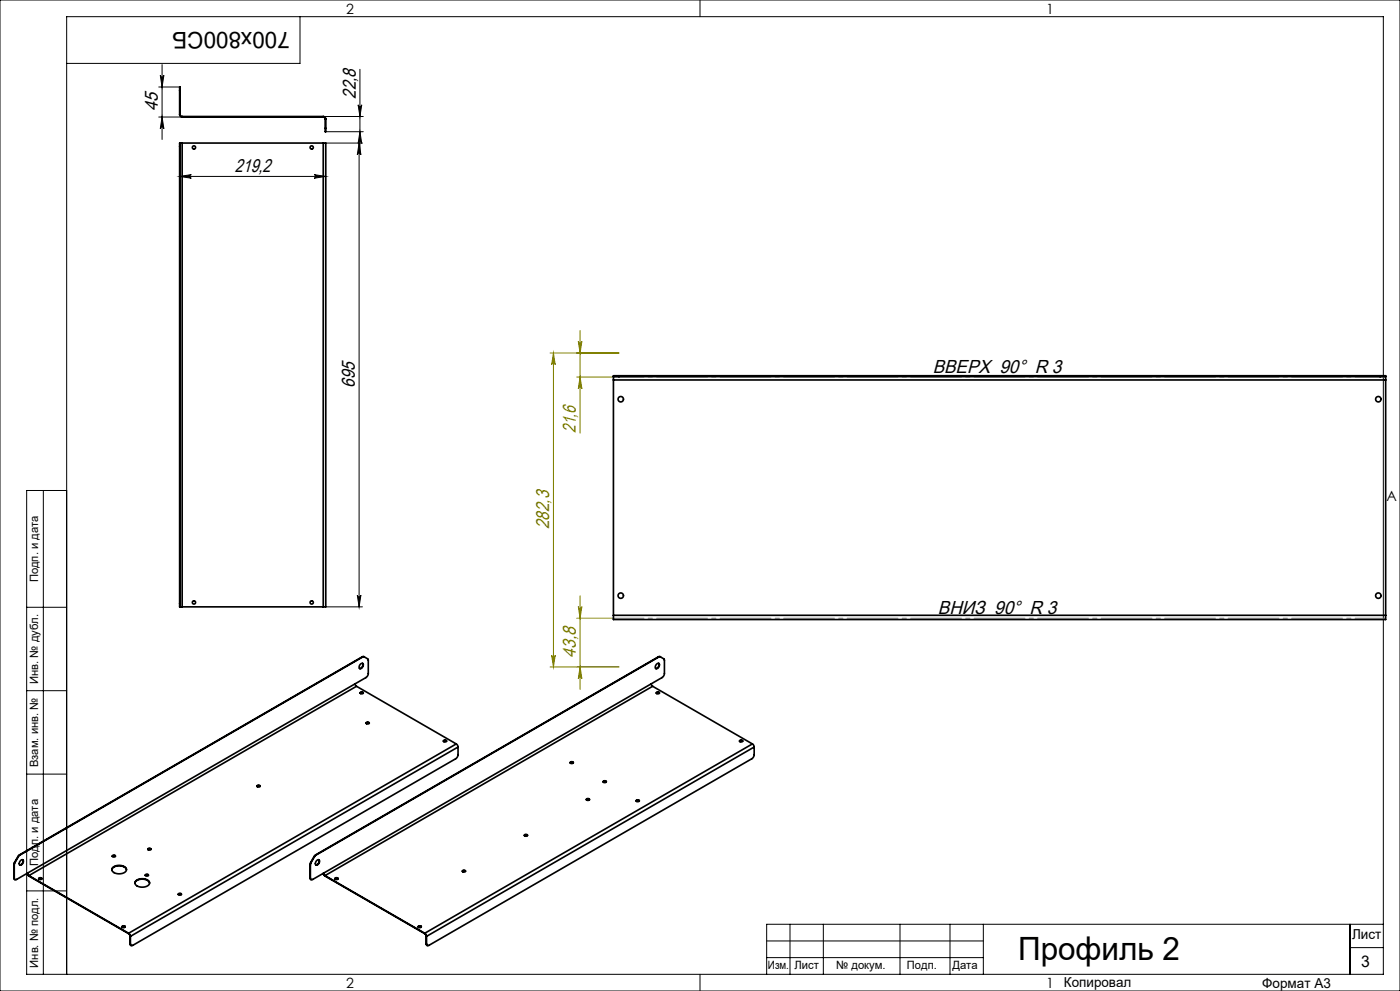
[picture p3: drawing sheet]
<svg xmlns="http://www.w3.org/2000/svg" width="420mm" height="297mm" viewBox="0 0 420 297" stroke-linecap="round" stroke-linejoin="round" font-family="sans-serif">
<g fill="none" stroke="#000" stroke-width=".3">
<path d="M0 0h420v297h-420zM48.6 19.3v22.5M90 5v14h-70M210 0v5M47.6 26.1h6.3M47.6 35.1h7M48.1 22.6a.54 .54 0 0 0 .5 .5 .54 .54 0 0 0 .6-.5l-.6 3.5zM48.6 35.1l.6 3.5a.54 .54 0 0 0-.6-.5 .54 .54 0 0 0-.5 .5zM97 34.9h12M97.7 39.5h11.3M107.4 31.4a.54 .54 0 0 0 .6 .5 .54 .54 0 0 0 .5-.5l-.5 3.5zM108 20.8v25.4"/>
<path d="M108 39.5l.5 3.5a.54 .54 0 0 0-.5-.5 .54 .54 0 0 0-.6 .5zM53.9 43.9v10M53.9 52.9h43.8M53.9 52.9l3.5-.6a.54 .54 0 0 0-.5 .6 .54 .54 0 0 0 .5 .5zM94.2 52.3l3.5 .6-3.5 .5a.54 .54 0 0 0 .5-.5 .54 .54 0 0 0-.5-.6zM97 42.9h11.7M107.7 42.9v139M107.7 42.9l.6 3.5a.54 .54 0 0 0-.6-.5 .54 .54 0 0 0-.5 .5zM13 147v145M20 147h-12v145h407v-287h-395v287M107.2 178.4a.54 .54 0 0 0 .5 .5 .54 .54 0 0 0 .6-.5l-.6 3.5zM8 182h12"/>
<path d="M97 181.9h11.7M8 207h12M8 232h12M8 267h12M237 277v15M247 277v15M270 277v15M285 277v15M295 277v15M405 277v15M415 277h-185v15M210 292v5"/>
<path d="M230 287h65M230 282h65M405 284h10"/>
</g>
<g fill="none" stroke="#808000" stroke-width=".3">
<path d="M174 99.1v30.7M165 105.8h20.7M166 105.8v94.1M166 105.8l.6 3.5a.54 .54 0 0 0-.6-.5 .54 .54 0 0 0-.5 .5zM173 113h11M173.5 102.3a.54 .54 0 0 0 .5 .5 .54 .54 0 0 0 .6-.5l-.6 3.5zM174 113l.6 3.5a.54 .54 0 0 0-.6-.5 .54 .54 0 0 0-.5 .5zM174 178.5v28.1M165 199.9h20.7M165.5 196.4a.54 .54 0 0 0 .5 .5 .54 .54 0 0 0 .6-.5l-.6 3.5zM173 185.3h11M173.5 181.8a.54 .54 0 0 0 .5 .5 .54 .54 0 0 0 .6-.5l-.6 3.5z"/>
<path d="M174 199.9l.6 3.5a.54 .54 0 0 0-.6-.5 .54 .54 0 0 0-.5 .5z"/>
</g>
<path d="M184 113h231.7M415.7 185.3h-231.7" fill="none" stroke="#808080" stroke-width=".3" stroke-dasharray="15.2 1.3 1.3 1.3" stroke-dashoffset="6.1"/>
<g fill="#000">
<path d="M48.1 22.6a.54 .54 0 0 0 .5 .5 .54 .54 0 0 0 .6-.5l-.6 3.5zM48.6 35.1l.6 3.5a.54 .54 0 0 0-.6-.5 .54 .54 0 0 0-.5 .5zM107.4 31.4a.54 .54 0 0 0 .6 .5 .54 .54 0 0 0 .5-.5l-.5 3.5zM108 39.5l.5 3.5a.54 .54 0 0 0-.5-.5 .54 .54 0 0 0-.6 .5z"/>
<path d="M53.9 52.9l3.5-.6a.54 .54 0 0 0-.5 .6 .54 .54 0 0 0 .5 .5zM94.2 52.3l3.5 .6-3.5 .5a.54 .54 0 0 0 .5-.5 .54 .54 0 0 0-.5-.6z"/>
<path d="M107.2 178.4a.54 .54 0 0 0 .5 .5 .54 .54 0 0 0 .6-.5l-.6 3.5zM107.7 42.9l.6 3.5a.54 .54 0 0 0-.6-.5 .54 .54 0 0 0-.5 .5z"/>
</g>
<g fill="#808000">
<path d="M174 199.9l.6 3.5a.54 .54 0 0 0-.6-.5 .54 .54 0 0 0-.5 .5zM173.5 181.8a.54 .54 0 0 0 .5 .5 .54 .54 0 0 0 .6-.5l-.6 3.5z"/>
<path d="M173.5 102.3a.54 .54 0 0 0 .5 .5 .54 .54 0 0 0 .6-.5l-.6 3.5zM174 113l.6 3.5a.54 .54 0 0 0-.6-.5 .54 .54 0 0 0-.5 .5zM166 105.8l.6 3.5a.54 .54 0 0 0-.6-.5 .54 .54 0 0 0-.5 .5zM165.5 196.4a.54 .54 0 0 0 .5 .5 .54 .54 0 0 0 .6-.5l-.6 3.5z"/>
</g>
<g fill="none" stroke="#000" stroke-width=".5">
<path d="M53.9 34.3l.2 .6 .6 .2M53.9 27.1v-1h.2v1M53.9 34.3h.2M53.9 27.1v7.2M53.9 27.1h.2M54.1 34.3l.1 .4 .5 .2M54.1 27.1v7.2M54.7 34.9v.2M54.7 35.1h42.3M54.7 34.9h42.3M97 35.1l.4 .2 .2 .4M97 34.9l.5 .2 .2 .6"/>
<path d="M97 34.9v.2M97.6 38.5v1h.1v-1M97.6 35.7h.1M97.6 38.5h.1M97.6 35.7v2.8M97.7 35.7v2.8M53.9 43.9v137M53.9 43.9h.2M54.1 42.9v1M54.1 42.9h-.2v1M54.1 42.9h.6M54.1 43.9v137"/>
<path d="M54.7 42.9v139M54.7 42.9h42.3M97 42.9h.7v139h-.7M97 42.9v139M184 112.9h1.7M184 112.9v1M184 113.9v70.5M184 113.9h231.7M185.7 112.6h-1.7v.3M185.7 112.9h228.3M185.7 112.6v.3M185.7 112.6h228.3"/>
<path d="M414 112.9h1.7M414 112.6h1.7v.3M414 112.6v.3M415.7 112.9v1M415.7 113.9v70.5M53.9 180.9v1h.2M53.9 180.9h.2M54.1 180.9v1M54.1 181.9h.6M54.7 181.9h42.3M108.1 199.1a.52 .52 0 0 1 .8-.2 .52 .52 0 0 1 0 .8 .6 .6 0 0 1-.5 .7 .6 .6 0 0 1-.7-.4zM108.7 196.8h.4l1.4 .9-.1 4.5-.5 .8-3.4 1.9"/>
<path d="M108.7 196.8l.1 .1M108.7 196.8l-102.8 59.4M108.8 198.8a1.1 1.1 0 0 1-.9 1.5M108.8 196.9l-102.8 59.4M109.3 196.9h-.5M184 184.4v1.3h231.7v-1.3M184 184.4h231.7M196.9 199.1a.52 .52 0 0 1 .8-.2 .52 .52 0 0 1 0 .8 .6 .6 0 0 1-.4 .7 .6 .6 0 0 1-.7-.4zM197.5 196.8h.5l1.3 .9v4.5l-.5 .8-3.4 1.9M197.5 196.8l.1 .1M197.5 196.8l-102.8 59.4M197.6 198.8a1.1 1.1 0 0 1-.9 1.5"/>
<path d="M197.6 196.9l-102.8 59.4M198.1 196.9h-.5M106.5 204.9l.5 .8M106.5 204.9l-98.3 56.8M107 205.7l-98.3 56.7M107 205.7l29.9 17.3M108 207.7l.5-.2 .5 .2M108.1 207.6a.43 .43 0 0 1 .5-.3 .43 .43 0 0 1 .3 .6h-.7zM109.8 216.8l.5-.3 .5 .3M109.8 216.6a.43 .43 0 0 1 .6-.2 .43 .43 0 0 1 .2 .5h-.6zM195.4 204.9l.4 .8M195.4 204.9l-98.3 56.8"/>
<path d="M195.8 205.7l-98.3 56.7M195.8 205.7l29.9 17.3M196.9 207.7l.5-.2 .4 .2M196.9 207.6a.43 .43 0 0 1 .5-.3 .43 .43 0 0 1 .3 .6h-.7zM77.1 235.7l.5-.3 .4 .3M77.1 235.5a.43 .43 0 0 1 .6-.2 .43 .43 0 0 1 .2 .5l-.5 .1zM133 222.1l.5-.2 .5 .2M133 222a.43 .43 0 0 1 .6-.2 .43 .43 0 0 1 .2 .5h-.5zM136.9 223l.5 .9M136.9 223l-98.3 56.7M137.4 223.9v2.4l-.7 1.1-96.9 55.9a.43 .43 0 0 1-.5 .1 .43 .43 0 0 1-.2-.5M137.4 223.9l-98.3 56.7"/>
<path d="M171 228.6l.5-.2 .5 .2M171.1 228.4a.43 .43 0 0 1 .5-.2 .43 .43 0 0 1 .3 .6h-.7zM175.9 239.7l.5-.3 .4 .3M175.9 239.5a.43 .43 0 0 1 .6-.2 .43 .43 0 0 1 .2 .5l-.5 .1zM180.9 234.3l.5-.2 .5 .2M181 234.2a.43 .43 0 0 1 .5-.2 .43 .43 0 0 1 .3 .5h-.6zM190.9 239.9a.43 .43 0 0 1 .5-.2 .43 .43 0 0 1 .3 .5h-.6zM221.9 222.1l.4-.2 .5 .2M221.9 222a.43 .43 0 0 1 .5-.2 .43 .43 0 0 1 .3 .5h-.6zM225.7 223l.6 .9M225.7 223l-98.3 56.7M226.3 223.9l-.1 2.4-.7 1.1-96.8 55.9a.43 .43 0 0 1-.5 .1 .43 .43 0 0 1-.2-.5"/>
<path d="M226.3 223.9l-98.3 56.7M4.2 259.1l.1 .1M4.2 259.1v4M4.3 259.2v4M4.4 258.5l-.2 .6M4.4 258.5h.1M4.5 258.5l-.2 .7M5.4 256.7l.1 .1M5.4 256.7l-1 1.8M5.5 256.8l-1 1.7M5.9 256.2l-.5 .5M5.9 256.2l.1 .1"/>
<path d="M6 256.3l-.5 .5M6.1 258a.52 .52 0 0 1 .8-.3 .52 .52 0 0 1 0 .9 .6 .6 0 0 1-.4 .6 .6 .6 0 0 1-.7-.4zM6.8 257.7a1.1 1.1 0 0 1-.9 1.5M33.7 256.6l.4-.2 .5 .2M33.7 256.5a.43 .43 0 0 1 .5-.2 .43 .43 0 0 1 .3 .5h-.5zM44.3 254.6l.5-.3 .5 .3M44.4 254.4a.43 .43 0 0 1 .5-.2 .43 .43 0 0 1 .3 .5h-.7zM93 259.1l.1 .1M93 259.1v4M93.1 259.2v4M93.2 258.5l-.2 .6M93.2 258.5h.1"/>
<path d="M93.3 258.5l-.2 .7M94.2 256.7l.1 .1M94.2 256.7l-1 1.8M94.3 256.8l-1 1.7M94.7 256.2l-.5 .5M94.7 256.2l.1 .1M94.8 256.3l-.5 .5M95 258a.52 .52 0 0 1 .8-.3 .52 .52 0 0 1 0 .9 .6 .6 0 0 1-.5 .6 .6 .6 0 0 1-.7-.4zM95.6 257.7a1.1 1.1 0 0 1-.9 1.5M157.3 250.4l.5-.2 .5 .2M157.3 250.2a.43 .43 0 0 1 .6-.2 .43 .43 0 0 1 .2 .5l-.5 .1zM190.8 240l.5-.2 .5 .2"/>
<path d="M4.2 263.1l.3 .5M4.2 263.1l.1 .1M8.1 261.7l.6 .8M8.2 261.7l-3.2 1.9a.43 .43 0 0 1-.5 0 .43 .43 0 0 1-.2-.4M8.2 261.7l.5 .7M8.7 262.4l29.9 17.3M8.7 262.4v.1M8.7 262.5l29.9 17.3M11.6 263.4l.5-.2 .5 .2M11.6 263.2a.43 .43 0 0 1 .6-.2 .43 .43 0 0 1 .2 .5h-.6zM33.5 260.7a2.6 2.6 0 0 1 4.4 0M33.8 260a2.87 2.87 0 0 1 4.1 .4 2.15 2.15 0 0 1-3.1 1.4 1.15 1.15 0 0 1-1-1.8z"/>
<path d="M36.6 277.8l.5-.2 .5 .2M36.6 277.6a.43 .43 0 0 1 .6-.2 .43 .43 0 0 1 .2 .5l-.5 .1zM38.6 279.7l.5 .9M38.6 279.8l.4 .8M38.6 279.7v.1M40.5 264.7a2.6 2.6 0 0 1 4.4 0M40.7 264a2.87 2.87 0 0 1 4.1 .4 2.15 2.15 0 0 1-3 1.4 1.15 1.15 0 0 1-1.1-1.8zM43.6 262.4l.4-.3 .5 .3M43.6 262.2a.43 .43 0 0 1 .5-.2 .43 .43 0 0 1 .3 .5h-.7zM53.5 268.1l.4-.2 .5 .2M53.5 267.9a.43 .43 0 0 1 .5-.2 .43 .43 0 0 1 .3 .5l-.5 .1zM93 263.1l.3 .5"/>
<path d="M93 263.1l.1 .1M97 261.7l.5 .8M97.1 261.7l-3.3 1.9a.43 .43 0 0 1-.5 0 .43 .43 0 0 1-.2-.4M97.1 261.7l.4 .7M97.5 262.4v.1M97.5 262.4l29.9 17.3M97.5 262.5l29.9 17.3M100.5 263.4l.4-.2 .5 .2M100.5 263.2a.43 .43 0 0 1 .5-.2 .43 .43 0 0 1 .3 .5h-.7zM125.4 277.8l.5-.2 .5 .2M125.5 277.6a.43 .43 0 0 1 .5-.2 .43 .43 0 0 1 .3 .5l-.6 .1zM127.4 279.7l.6 .9"/>
<path d="M127.4 279.8l.5 .8M127.4 279.7v.1M138.7 261.1l.5-.2 .5 .2M138.7 261a.43 .43 0 0 1 .6-.2 .43 .43 0 0 1 .2 .5h-.5zM39 282.8l.3 .6M39 280.6h.1M39 282.8l.1 .1M39 280.6v2.2M39.1 280.6v2.3M127.9 282.8l.3 .6M127.9 280.6h.1M127.9 282.8l.1 .1"/>
<path d="M127.9 280.6v2.2M128 280.6v2.3"/>
<circle cx="58.2" cy="44.2" r=".49"/>
<circle cx="93.5" cy="44.2" r=".49"/>
<circle cx="186.2" cy="119.6" r=".82"/>
<circle cx="413.5" cy="119.6" r=".82"/>
<circle cx="186.2" cy="178.5" r=".82"/>
<circle cx="413.5" cy="178.5" r=".82"/>
<circle cx="58.2" cy="180.6" r=".49"/>
<circle cx="93.5" cy="180.6" r=".49"/>
</g>
<text font-size="9.6" x="305.4" y="287.8">Профиль 2</text>
<text font-size="6.9" x="86.9" y="9.4" transform="rotate(-180 86.9 9.4)">700x800СБ</text>
<g font-size="5.6">
<text x="106.7" y="29.7" transform="rotate(-90 106.7 29.7)">22,8</text>
<text x="47.4" y="33.3" transform="rotate(-90 47.4 33.3)">45</text>
<text x="70.5" y="51.6">219,2</text>
<text x="279.8" y="111.7">ВВЕРХ 90° R 3</text>
<text x="106.5" y="116.2" transform="rotate(-90 106.5 116.2)">695</text>
<text x="281.4" y="184">ВНИЗ 90° R 3</text>
</g>
<g font-size="5.6" fill="#808000">
<text x="172.8" y="129.8" transform="rotate(-90 172.8 129.8)">21,6</text>
<text x="164.8" y="158.6" transform="rotate(-90 164.8 158.6)">282,3</text>
<text x="172.8" y="197.2" transform="rotate(-90 172.8 197.2)">43,8</text>
</g>
<text font-size="4.8" x="408.3" y="289.7">3</text>
<g font-size="4.2">
<text x="103.8" y="4.2">2</text>
<text x="313.8" y="4.2">1</text>
<text x="415.9" y="150.2">A</text>
<text x="103.8" y="296.2">2</text>
<text x="313.8" y="296.2">1</text>
</g>
<g font-size="4.1">
<text x="405.6" y="281.5">Лист</text>
<text x="319.2" y="295.9">Копировал</text>
<text x="378.7" y="296">Формат А3</text>
</g>
<g font-size="3.4">
<text x="11.4" y="174.5" transform="rotate(-90 11.4 174.5)">Подп. и дата</text>
<text x="11.4" y="205" transform="rotate(-90 11.4 205)">Инв. № дубл.</text>
<text x="11.4" y="229.9" transform="rotate(-90 11.4 229.9)">Взам. инв. №</text>
<text x="11.4" y="259.5" transform="rotate(-90 11.4 259.5)">Подп. и дата</text>
<text x="11.4" y="290" transform="rotate(-90 11.4 290)">Инв. № подл.</text>
<text x="230.4" y="290.4">Изм.</text>
<text x="238.3" y="290.4">Лист</text>
<text x="250.9" y="290.4">№ докум.</text>
<text x="272.1" y="290.4">Подп.</text>
<text x="285.7" y="290.5">Дата</text>
</g>
</svg>
